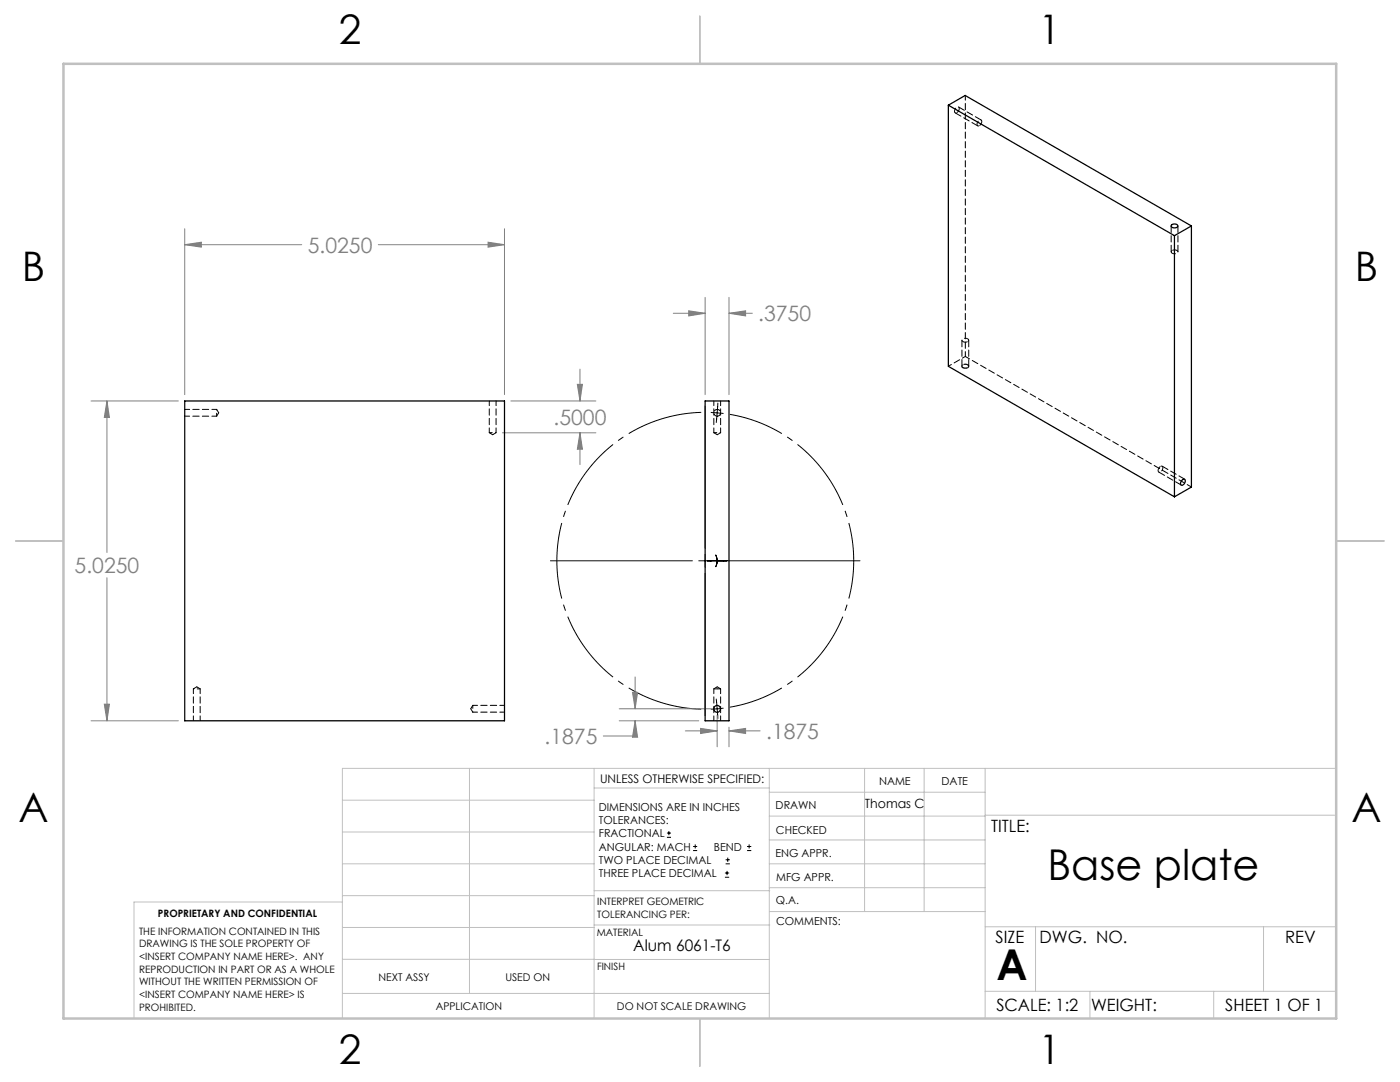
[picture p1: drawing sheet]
<svg xmlns="http://www.w3.org/2000/svg" width="279mm" height="216mm" viewBox="0 0 279 216" stroke-linecap="round" stroke-linejoin="round" font-family="sans-serif">
<g fill="none" stroke="#000" stroke-width=".2">
<path d="M140.7 81v28.4M141.9 82.3l2.5 .2M143.3 80.4l-.4 3.9M109.9 111.9h28.3M139.5 111.9h32.1M140.7 110.6v2.6M140.7 114.4v28.4M142.8 110.7a2.49 2.49 0 0 1 0 2.4M142.9 139.5l.4 3.9M144.4 141.3l-2.5 .2M133.1 167.1h.8M133.1 166.2h.8"/>
<path d="M133.5 165.8v.9M138.3 169.7h.8M138.3 168.9h.8M138.7 168.5v.8M144.7 175h.8M144.7 174.2h.8M144.8 172.4h.9M144.8 171.6h.9M145.1 173.8v.8M145.2 171.1v.9M149.1 169.7h.8M149.1 168.9h.8"/>
<path d="M149.5 168.5v.8"/>
</g>
<path d="M140.6 82.3a29.6 29.6 0 0 0-29.5 29.6 29.6 29.6 0 0 0 29.5 29.6" fill="none" stroke="#000" stroke-width=".2" stroke-dasharray="15.2 1.3 1.3 1.3" stroke-dashoffset="-.7" stroke-linecap="butt"/>
<path d="M145.7 141.1a29.6 29.6 0 0 0 24.7-29.2 29.6 29.6 0 0 0-24.7-29.2" fill="none" stroke="#000" stroke-width=".2" stroke-dasharray="15.2 1.3 1.3 1.3" stroke-dashoffset="4.1" stroke-linecap="butt"/>
<g fill="none" stroke="#808080" stroke-width=".2">
<path d="M36.9 48.8l3.3-.5v1zM36.9 45.6v33.1M36.9 48.8h23.3M75.5 48.8h25.2M97.4 48.3l3.3 .5-3.3 .5zM100.7 45.6v33.1M140.7 59.3v19.4M145.5 59.3v19.4M115.2 76.7h1l-.5 3.3zM115.7 73.7v6.3M134.4 62.5h6.3M137.4 62l3.3 .5-3.3 .5z"/>
<path d="M145.5 62.5l3.3-.5v1zM145.5 62.5h4.6M18.2 80h17.4M21.3 80l.5 3.3h-1zM21.3 80v30.2M100.3 86.4h18.6M102 80h16.9M115.7 86.4l.5 3.2h-1zM115.7 86.4v6.3M21.3 115.3v28.5M126.2 138.1h1l-.4 3.3zM126.8 135.1v6.3"/>
<path d="M18.2 143.8h17.4M20.8 140.5h1l-.5 3.3zM123.6 143.8h15.9M123.6 141.4h18.3M126.8 143.8l.4 3.3h-1zM126.8 143.8v3.1h-6.4M136.8 145.8h6.3M139.8 145.3l3.3 .5-3.3 .6zM143.1 142.7v6.3M145.5 145.8l3.3-.5v1.1zM145.5 145.1v3.9M145.5 145.8h6.2"/>
</g>
<path d="M192 72.9a.81 .81 0 0 1 1.3 .3 .79 .79 0 0 1-1.4-.2z" fill="none" stroke="#808080" stroke-width=".25"/>
<g fill="none" stroke="#c0c0c0" stroke-width=".2">
<path d="M68.3 159.7h50.3M93.7 153.3v44.9M118.6 153.3v49.9M118.6 157.2h34.9M153.5 153.3v49.9M153.5 158.1h43.1M172.5 153.3v28.6M184.4 153.3v28.6M196.6 153.3v49.9M266.7 153.3h-198.4v49.9M68.3 178.7h50.3M68.3 172.4h50.3"/>
<path d="M68.3 166h50.3M68.3 180h-41.6v23.2M118.6 177.7h35M153.5 167.6h43.1M153.5 162.8h43.1M153.5 172.4h43.1M153.5 177.1h43.1M196.6 162.7h70.1M68.3 198.2h85.2M68.3 191.4l85.2 .1M68.3 185.1h50.3M118.6 184.6h35"/>
<path d="M153.6 181.9h43M196.6 197.8h70.1M196.6 184.9h70.1M206.7 184.9v12.9M217.5 197.8v5.4M242.2 197.8v5.4M252.2 184.9v12.9"/>
</g>
<path d="M139.7 3.2v9.5M3.1 107.9h9.6M266.7 107.9h9.5M139.7 203.2v9.6" fill="none" stroke="#c0c0c0" stroke-width=".25"/>
<path d="M12.7 12.7h254v190.5h-254z" fill="none" stroke="#c0c0c0" stroke-width=".5"/>
<path d="M97.4 48.3l3.3 .5-3.3 .5zM36.9 48.8l3.3-.5v1zM21.3 80l.5 3.3h-1zM20.8 140.5h1l-.5 3.3zM115.7 86.4l.5 3.2h-1zM115.2 76.7h1l-.5 3.3zM137.4 62l3.3 .5-3.3 .5zM145.5 62.5l3.3-.5v1zM145.5 145.8l3.3-.5v1.1zM139.8 145.3l3.3 .5-3.3 .6zM126.2 138.1h1l-.4 3.3zM126.8 143.8l.4 3.3h-1z" fill="#808080"/>
<g fill="none" stroke="#000" stroke-width=".25">
<path d="M189.3 21l45.1 26M189.3 21l3.3-2 45.2 26.1M189.3 21v52.1l45.1 26M233.8 44.9a.78 .78 0 0 1 1.3 .3 .77 .77 0 0 1-1.4-.2zM234.4 47v52.1M237.8 45.1v52.1l-3.4 1.9M237.8 45.1l-3.4 1.9M36.9 80h63.8v63.8h-63.8zM140.7 80h4.8v63.8h-4.8zM235.9 95.8a.38 .38 0 0 1 .6-.1 .38 .38 0 0 1 0 .6l-.1 .2a.41 .41 0 0 1-.7 .3 .41 .41 0 0 1 0-.7z"/>
<circle cx="143.1" cy="141.4" r=".67"/>
</g>
<path d="M43.2 83v-1.3M97.6 86.3h1.4M142.5 86.3h1.3M39.9 137.5h-1.3M94.4 140.7v1.4" fill="none" stroke="#000" stroke-width=".2" stroke-dasharray="1.3 .6" stroke-dashoffset=".7"/>
<g fill="none" stroke="#000" stroke-width=".2" stroke-dasharray="1.3 .6" stroke-dashoffset=".3">
<path d="M192.7 19v52.1M97.6 80v6.3M142.5 80v6.3M192.7 71.1l45.1 26.1M36.9 83h6.3M43.2 81.7h-6.3M99 86.3v-6.3M143.8 86.3v-6.3M38.6 137.5v6.3M142.5 137.5v6.3M143.1 137.5h-.6M143.8 137.5h-.7"/>
<path d="M39.9 143.8v-6.3M94.4 142.1h6.3M100.7 140.7h-6.3M143.8 143.8v-6.3"/>
</g>
<g fill="none" stroke="#000" stroke-width=".2" stroke-dasharray="1.3 .6" stroke-dashoffset=".4">
<path d="M43.2 83l.4-.6M43.6 82.4l-.4-.7M97.6 86.3l.7 .4M98.3 86.7l.7-.4M142.5 86.3l.6 .4M143.1 83a.68 .68 0 0 1-.6-.9 .68 .68 0 0 1 1.1-.2 .68 .68 0 0 1-.3 1.1h-.2M143.1 86.7l.7-.4M39.3 137l-.7 .5M39.9 137.5l-.6-.5M143.1 137l-.6 .5M143.8 137.5l-.7-.5M93.9 141.4l.5 .7"/>
<path d="M94.4 140.7l-.5 .7"/>
</g>
<g fill="none" stroke="#000" stroke-width=".2" stroke-dasharray="1.3 .6" stroke-dashoffset="-.1">
<path d="M190.6 22.5l4.5 2.6M191 22.5h-.2a.56 .56 0 0 1-.3-.5 .56 .56 0 0 1 .3-.5l.3-.2a.56 .56 0 0 1 .4 .5 .56 .56 0 0 1-.4 .6l-.1 .1M195.5 25.1h-.2a.56 .56 0 0 1-.4-.5 .56 .56 0 0 1 .4-.5l.3-.2a.56 .56 0 0 1 .4 .5 .56 .56 0 0 1-.4 .6l-.1 .1M195.8 23.9l-4.5-2.6M233.7 45.1v5.2M233.9 50l-.1 .1a.56 .56 0 0 0 .3 .6 .56 .56 0 0 0 .6-.1l.3-.2a.56 .56 0 0 0-.3-.5 .56 .56 0 0 0-.6 0l-.2 .1M235.1 50.3v-5.2M192 67.9v5.2M193.1 68.2a.74 .74 0 0 1-1.1-.4 .77 .77 0 0 1 1.3 .1l-.2 .3M193.1 73.3a.74 .74 0 0 1-1.1-.3 .77 .77 0 0 1 1.3 .1l-.2 .2M193.3 73.1v-5.2M231.3 94.2l4.5 2.6"/>
<path d="M231.6 93.1a.74 .74 0 0 0-.3 1.1 .77 .77 0 0 0 .6-1.2l-.3 .1M236.4 95.6l-4.5-2.6"/>
</g>
<path d="M189.3 73.1l3.4-2" fill="none" stroke="#000" stroke-width=".2" stroke-dasharray="1.3 .6" stroke-dashoffset=".6"/>
<g font-size="8.5">
<text x="209" y="175.5">Base plate</text>
<text x="198.9" y="195.5">A</text>
</g>
<g font-size="8.1">
<text x="67.6" y="8.9">2</text>
<text x="207.3" y="8.9">1</text>
<text x="4.4" y="56.2">B</text>
<text x="270.4" y="56.2">B</text>
<text x="3.7" y="164.1">A</text>
<text x="269.7" y="164.1">A</text>
<text x="67.6" y="212.4">2</text>
<text x="207.3" y="212.4">1</text>
</g>
<g font-size="4.2" fill="#808080">
<text x="61.4" y="50.4">5.0250</text>
<text x="151.3" y="64.1">.3750</text>
<text x="110.5" y="84.7">.5000</text>
<text x="14.9" y="114.3">5.0250</text>
<text x="108.7" y="148.4">.1875</text>
<text x="152.9" y="147.4">.1875</text>
</g>
<g font-size="3.4">
<text x="197.8" y="166">TITLE:</text>
<text x="198.7" y="188.1">SIZE</text>
<text x="207.5" y="188.1">DWG. NO.</text>
<text x="256.5" y="188.2">REV</text>
<text x="198.8" y="201.7">SCALE: 1:2</text>
<text x="217.7" y="201.8">WEIGHT:</text>
<text x="244.5" y="201.7">SHEET 1 OF 1</text>
</g>
<text font-size="3.2" x="126.4" y="189.8">Alum 6061-T6</text>
<text font-size="2.5" x="172.6" y="161.3">Thomas C</text>
<text font-size="2.4" x="119.8" y="156.2">UNLESS OTHERWISE SPECIFIED:</text>
<g font-size="2.2">
<text x="119.5" y="161.8">DIMENSIONS ARE IN INCHES</text>
<text x="154.8" y="161.4">DRAWN</text>
<text x="175.4" y="156.6">NAME</text>
<text x="187.9" y="156.7">DATE</text>
<text x="119.5" y="164.4">TOLERANCES:</text>
<text x="119.5" y="167.1">FRACTIONAL</text>
<text x="154.9" y="166.3">CHECKED</text>
<text x="119.5" y="169.7">ANGULAR: MACH</text>
<text x="119.5" y="172.4">TWO PLACE DECIMAL</text>
<text x="142.5" y="169.7">BEND</text>
<text x="154.8" y="171">ENG APPR.</text>
<text x="119.5" y="175">THREE PLACE DECIMAL</text>
<text x="154.9" y="175.7">MFG APPR.</text>
<text x="154.9" y="180.4">Q.A.</text>
<text x="154.9" y="184.6">COMMENTS:</text>
</g>
<g font-size="2.1">
<text x="75.5" y="195.7">NEXT ASSY</text>
<text x="100.9" y="195.7">USED ON</text>
<text x="86.9" y="201.5">APPLICATION</text>
<text x="123.1" y="201.6">DO NOT SCALE DRAWING</text>
</g>
<g font-size="2">
<text x="31.5" y="182.9">PROPRIETARY AND CONFIDENTIAL</text>
<text x="119.2" y="180.6">INTERPRET GEOMETRIC</text>
<text x="119.2" y="183.1">TOLERANCING PER:</text>
<text x="27.8" y="186.5">THE INFORMATION CONTAINED IN THIS</text>
<text x="27.8" y="189">DRAWING IS THE SOLE PROPERTY OF</text>
<text x="27.8" y="191.6">&lt;INSERT COMPANY NAME HERE&gt;. ANY</text>
<text x="119.1" y="186.7">MATERIAL</text>
<text x="27.8" y="194.1">REPRODUCTION IN PART OR AS A WHOLE</text>
<text x="27.8" y="196.6">WITHOUT THE WRITTEN PERMISSION OF</text>
<text x="119.1" y="193.5">FINISH</text>
<text x="27.8" y="199.1">&lt;INSERT COMPANY NAME HERE&gt; IS</text>
<text x="27.8" y="201.7">PROHIBITED.</text>
</g>
</svg>
